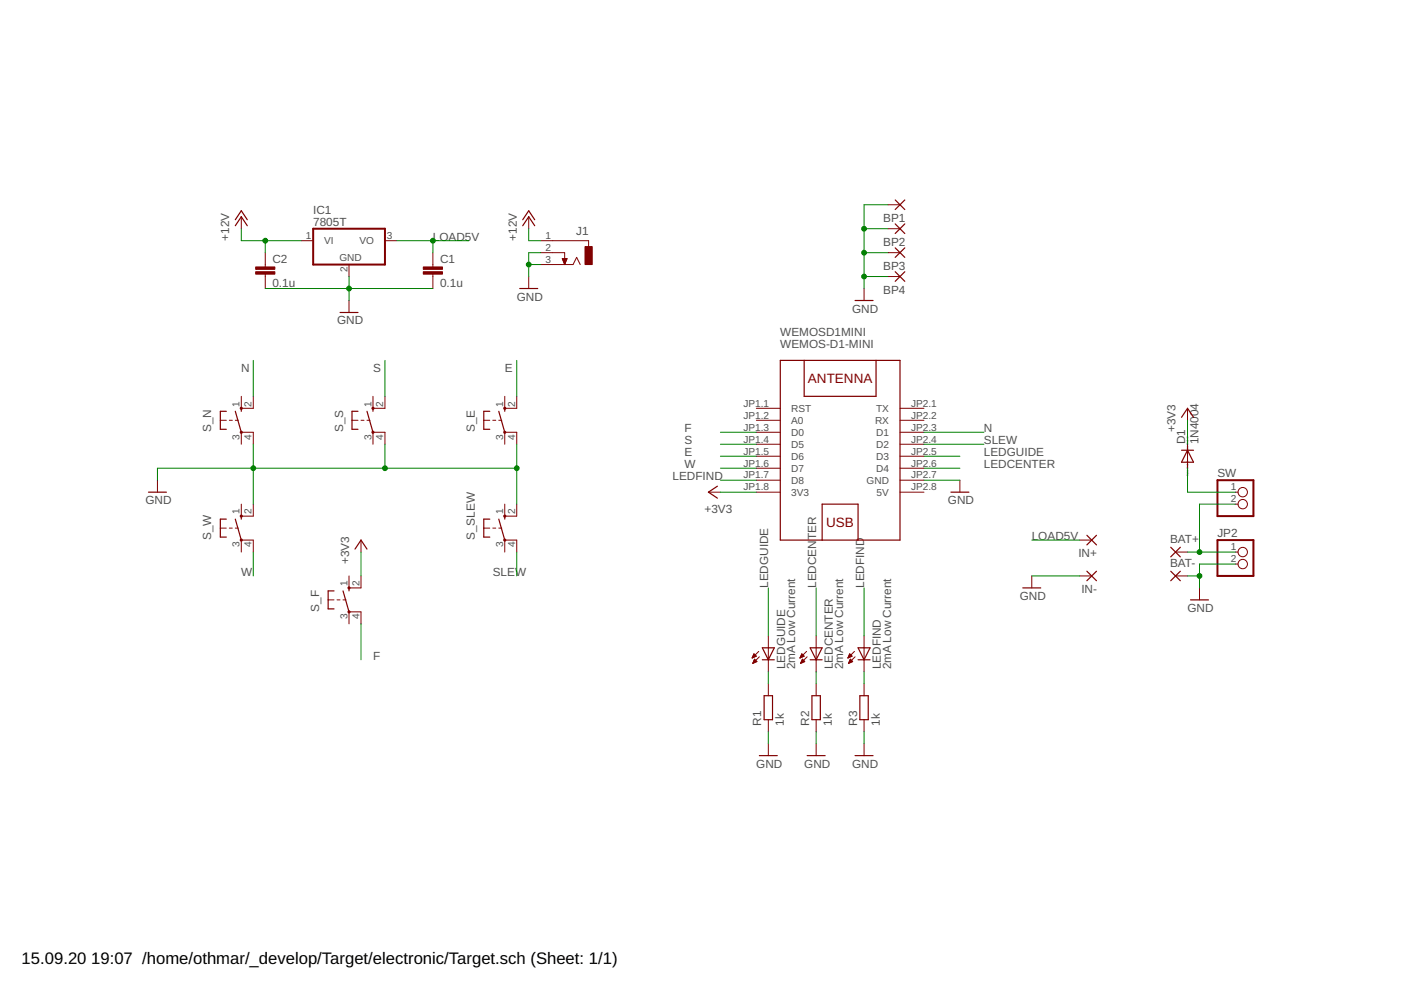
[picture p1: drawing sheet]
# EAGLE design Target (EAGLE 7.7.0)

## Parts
BAT+  2,15/1,0  [2,15/1,0]
BAT-  2,15/1,0  [2,15/1,0]
BP1  3,81/1,4  [3,81/1,4]
BP2  3,81/1,4  [3,81/1,4]
BP3  3,81/1,4  [3,81/1,4]
BP4  3,81/1,4  [3,81/1,4]
C1  0.1u  C-EU025_050-025X075  [C025_050-025X075]
C2  0.1u  C-EU025_050-025X075  [C025_050-025X075]
D1  1N4004  [DO41-10]
IC1  7805T  [TO220H]
IN+  2,15/1,0  [2,15/1,0]
IN-  2,15/1,0  [2,15/1,0]
J1  DCJ0303  [DCJ0303]
JP2  PINHD-1X2  [1X02]
LEDCENTER  2mA Low Current  LED3MM  [LED3MM]
LEDFIND  2mA Low Current  LED3MM  [LED3MM]
LEDGUIDE  2mA Low Current  LED3MM  [LED3MM]
R1  1k  R-EU_0204/7  [0204/7]
R2  1k  R-EU_0204/7  [0204/7]
R3  1k  R-EU_0204/7  [0204/7]
S_E  40-XX  [B3F-40XX]
S_F  40-XX  [B3F-40XX]
S_N  40-XX  [B3F-40XX]
S_S  40-XX  [B3F-40XX]
S_SLEW  40-XX  [B3F-40XX]
S_W  40-XX  [B3F-40XX]
SW  PINHD-1X2  [1X02]
WEMOSD1MINI  WEMOS-D1-MINI  [WEMOS-D1-MINI]

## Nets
+3V3: D1.C S_F.2(S1) WEMOSD1MINI.JP1.8(3V3)
+12V [pwr]: C2.1 IC1.1(VI) J1.1
E: S_E.2(S1) WEMOSD1MINI.JP1.5(D6)
F: S_F.4(P1) WEMOSD1MINI.JP1.3(D0)
GND [pwr]: BAT-.1(P) BP1.1(P) BP2.1(P) BP3.1(P) BP4.1(P) C1.2 C2.2 IC1.2(GND) IN-.1(P) J1.2 J1.3 JP2.2 R1.1 R2.1 R3.1 S_E.4(P1) S_N.4(P1) S_S.4(P1) S_SLEW.2(S1) S_W.2(S1) WEMOSD1MINI.JP2.7(GND)
LEDCENTER: LEDCENTER.A WEMOSD1MINI.JP2.6(D4)
LEDFIND: LEDFIND.A WEMOSD1MINI.JP1.7(D8)
LEDGUIDE: LEDGUIDE.A WEMOSD1MINI.JP2.5(D3)
LOAD5V [pwr]: C1.1 IC1.3(VO) IN+.1(P)
N: S_N.2(S1) WEMOSD1MINI.JP2.3(D1)
N$1: LEDGUIDE.K(C) R1.2
N$2: LEDCENTER.K(C) R2.2
N$3: LEDFIND.K(C) R3.2
N$4 [pwr]: BAT+.1(P) JP2.1 SW.2
N$5 [pwr]: D1.A SW.1
S: S_S.2(S1) WEMOSD1MINI.JP1.4(D5)
SLEW: S_SLEW.4(P1) WEMOSD1MINI.JP2.4(D2)
W: S_W.4(P1) WEMOSD1MINI.JP1.6(D7)
Unconnected: S_E.1(S) S_E.3(P) S_F.1(S) S_F.3(P) S_N.1(S) S_N.3(P) S_S.1(S) S_S.3(P) S_SLEW.1(S) S_SLEW.3(P) S_W.1(S) S_W.3(P) WEMOSD1MINI.JP1.1(RST) WEMOSD1MINI.JP1.2(A0) WEMOSD1MINI.JP2.1(TX) WEMOSD1MINI.JP2.2(RX)

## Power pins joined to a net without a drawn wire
5V: WEMOSD1MINI.JP2.8(5V)

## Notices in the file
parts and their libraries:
diy-modules: Released under the Creative Commons Attribution 4.0 International License: http://creativecommons.org/licenses/by/4.0
